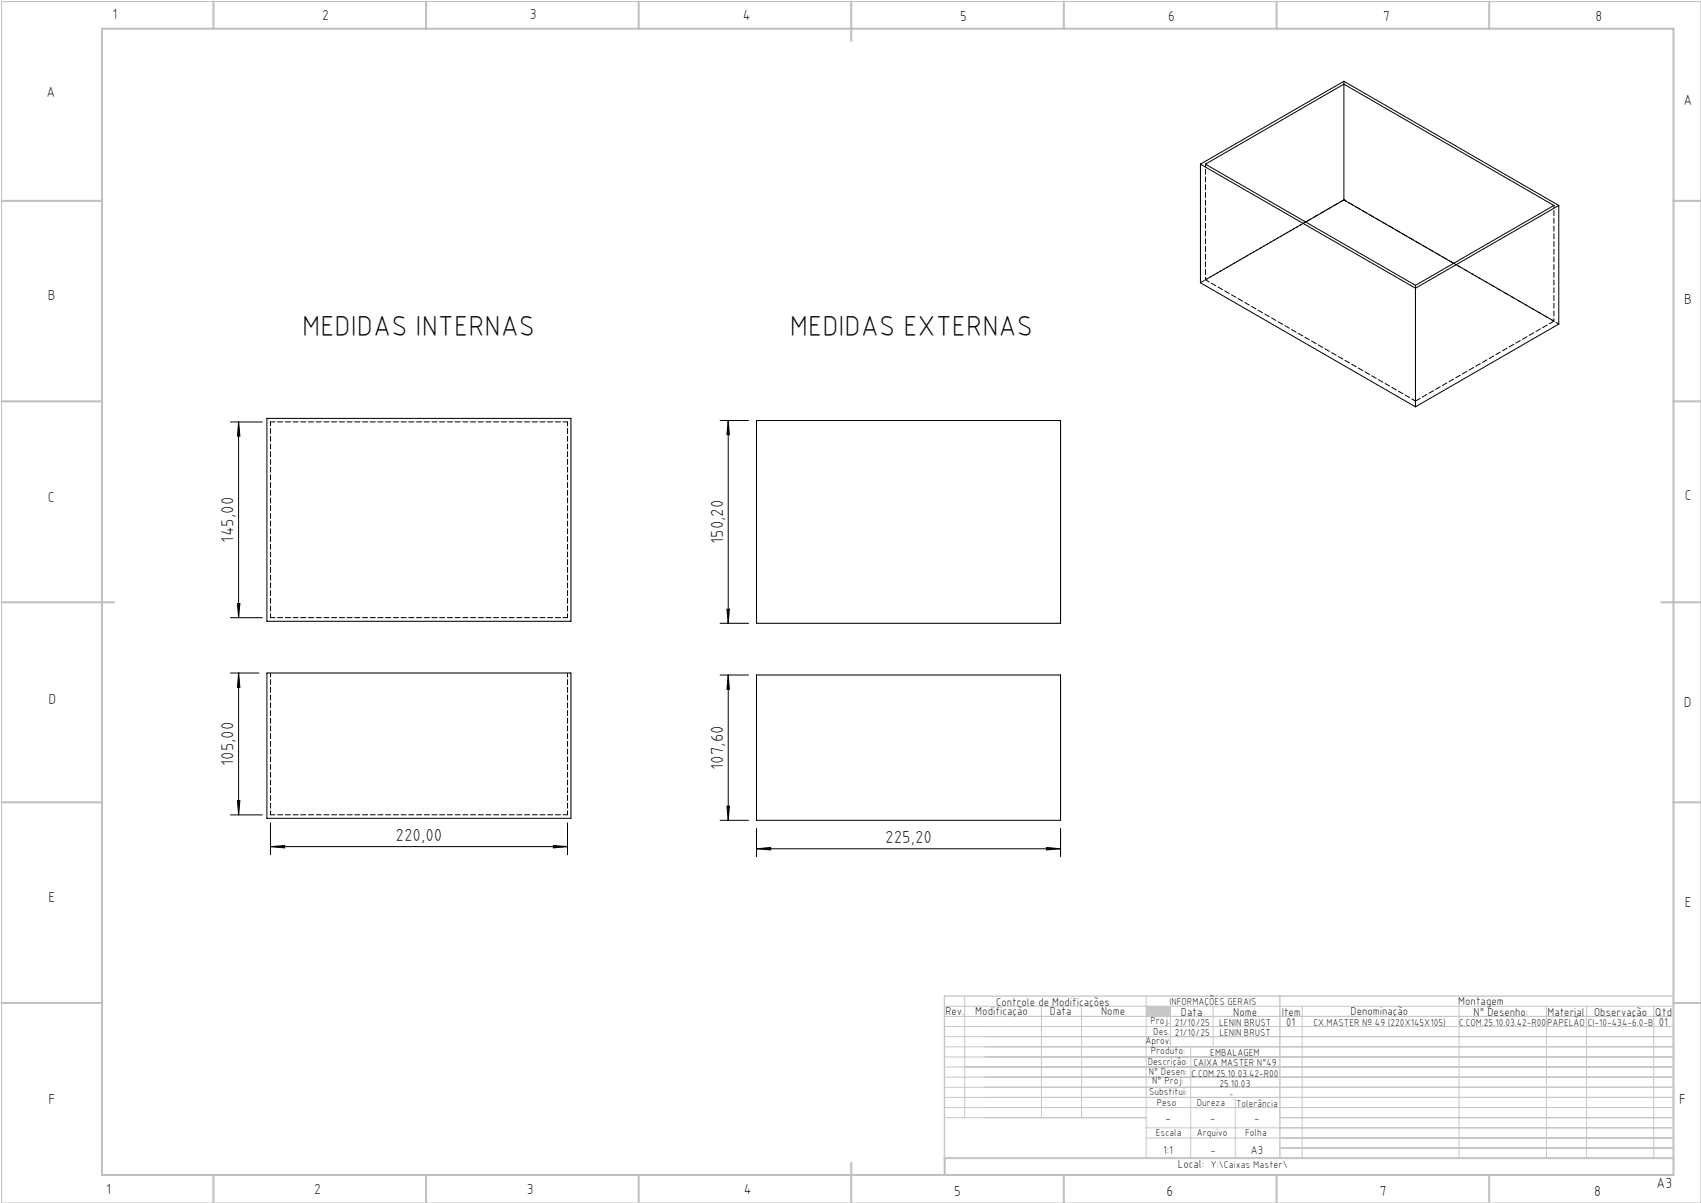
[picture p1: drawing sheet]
<svg xmlns="http://www.w3.org/2000/svg" width="420mm" height="297mm" viewBox="0 0 420 297" stroke-linecap="round" stroke-linejoin="round" font-family="sans-serif">
<path d="M.4 .4h419.6v296.6h-419.6z" fill="none" stroke="#c0c0c0" stroke-width=".25"/>
<g fill="none" stroke="#c0c0c0" stroke-width=".5">
<path d="M25.2 7.1h388v283h-388zM52.7 .4v6.7M105.2 .4v6.7M157.7 .4v6.7M210.2 .4v9.7M262.7 .4v6.7M315.2 .4v6.7M367.7 .4v6.7M.4 49.6h24.8M413.2 49.6h6.8M.4 99.1h24.8M413.2 99.1h6.8"/>
<path d="M.4 148.7h27.8M410.2 148.7h9.8M.4 198.1h24.8M413.2 198.1h6.8M.4 247.6h24.8M413.2 247.6h6.8M52.7 290.1v6.9M105.2 290.1v6.9M157.7 290.1v6.9M210.2 287.1v9.9M262.7 290.1v6.9M315.2 290.1v6.9"/>
<path d="M367.7 290.1v6.9M413.2 285.9h-179.9v4.2"/>
</g>
<g fill="none" stroke="#c3c8d2" stroke-width=".25">
<path d="M233.2 250.9h180M233.2 248.4h180M233.2 253.4h180M233.2 255.9h180M233.2 258.4h180M238.2 245.9v30M257.1 248.4v27.5M267.1 248.4v27.5M283 245.9v40M289 248.4v10M294 258.4v27.5M299.5 248.4v10"/>
<path d="M321.5 248.4v37.5M360.3 248.4v37.5M381.8 248.4v37.5M391.8 248.4v37.5M408.3 248.4v37.5M233.2 260.9h180M233.2 263.4h180M233.2 265.9h180M233.2 268.4h180M233.2 270.9h180M233.2 273.4h180M233.2 275.9h49.8"/>
<path d="M283 278.4h130.2M305 270.9v15M316 275.9h97.2M283 280.9h130.2M316 283.4h97.2"/>
</g>
<path d="M233.2 245.9h180v40h-180zM316 245.9v40" fill="none" stroke="#c3c8d2" stroke-width=".35"/>
<path d="M283 248.4h6v2.5h-6z" fill-rule="evenodd" fill="#c3c8d2"/>
<g fill="none" stroke="#000" stroke-width=".25">
<path d="M331.8 20.8v28.6M296.4 40.5v29.3l53.1 30.6M296.4 40.5l53.1 30.7M296.4 40.5l35.4-20.4 53.1 30.6M297.6 40.5l34.2-19.7 51.9 29.9-34.2 19.7zM331.8 49.4l27.1 15.6M331.8 49.4l-9.4 5.4M384.9 50.7l-35.4 20.5M384.9 50.7v29.3l-35.4 20.4M349.5 71.2v29.2M56.9 104.2h7.9M58.9 104.2l.3 3.5h-.6z"/>
<path d="M58.9 104.2v48.3M65.9 103.3h75.1v50.1h-75.1zM177.8 103.8h7M179.8 103.8l.3 3.5h-.6zM179.8 103.8v50.1M186.8 103.8h75.1v50.1h-75.1zM56.9 152.5h7.9M58.6 149h.6l-.3 3.5zM177.8 153.9h7M179.5 150.4h.6l-.3 3.5zM56.9 166.2h7M58.9 166.2v35"/>
<path d="M58.9 166.2l.3 3.5h-.6zM65.9 166.2h75.1v35.8h-75.1zM177.8 166.6h7M179.8 166.6v35.9M179.8 166.6l.3 3.6h-.6zM186.8 166.6h75.1v35.9h-75.1zM58.6 197.7h.6l-.3 3.5zM179.5 199h.6l-.3 3.5zM56.9 201.2h7.9M66.8 209l3.5-.3v.6zM66.8 203.2v7.8M66.8 209h73.3"/>
<path d="M136.6 208.7l3.5 .3-3.5 .3zM140.1 203.2v7.8M177.8 202.5h7M186.8 209.5l3.5-.3v.6zM186.8 204.5v7M186.8 209.5h75.1M258.4 209.2l3.5 .3-3.5 .3zM261.9 204.5v7"/>
</g>
<g fill="#000">
<path d="M58.6 149h.6l-.3 3.5zM58.9 104.2l.3 3.5h-.6zM179.5 150.4h.6l-.3 3.5zM179.8 103.8l.3 3.5h-.6z"/>
<path d="M58.9 166.2l.3 3.5h-.6zM58.6 197.7h.6l-.3 3.5zM179.8 166.6l.3 3.6h-.6zM179.5 199h.6l-.3 3.5z"/>
<path d="M66.8 209l3.5-.3v.6zM136.6 208.7l3.5 .3-3.5 .3zM186.8 209.5l3.5-.3v.6zM258.4 209.2l3.5 .3-3.5 .3z"/>
</g>
<path d="M140.1 104.2v48.3M66.8 152.5v-48.3M66.8 166.2v35M140.1 166.2v35" fill="none" stroke="#000" stroke-width=".25" stroke-dasharray="1.3 .6" stroke-dashoffset=".3"/>
<path d="M331.8 49.3l-35.4 20.5M297.7 69.1l51.8 29.9M66.8 104.2h73.3M140.1 152.5h-73.3M66.8 201.2h73.3" fill="none" stroke="#000" stroke-width=".25" stroke-dasharray="1.3 .6" stroke-dashoffset=".2"/>
<path d="M331.8 20.1v.7M349.5 70.4v.7" fill="none" stroke="#000" stroke-width=".25" stroke-dasharray="1.3 .6" stroke-dashoffset=".4"/>
<path d="M297.7 40.5v28.6M322.4 54.8l-24.7 14.3M383.7 50.7v28.6M383.7 79.3l-24.8-14.3" fill="none" stroke="#000" stroke-width=".25" stroke-dasharray="1.3 .6" stroke-dashoffset=".6"/>
<path d="M331.8 49.3h.1M349.5 99l34.2-19.7" fill="none" stroke="#000" stroke-width=".25" stroke-dasharray="1.3 .6"/>
<path d="M384.9 80l-53.1-30.7" fill="none" stroke="#000" stroke-width=".25" stroke-dasharray="1.3 .6" stroke-dashoffset=".5"/>
<g font-size="7.1">
<text x="74.6" y="82.9">MEDIDAS INTERNAS</text>
<text x="195" y="82.9">MEDIDAS EXTERNAS</text>
</g>
<g font-size="4.3">
<text x="57.6" y="133.9" transform="rotate(-90 57.6 133.9)">145,00</text>
<text x="178.5" y="134.3" transform="rotate(-90 178.5 134.3)">150,20</text>
<text x="57.6" y="189.1" transform="rotate(-90 57.6 189.1)">105,00</text>
<text x="178.5" y="190.1" transform="rotate(-90 178.5 190.1)">107,60</text>
<text x="97.7" y="207.7">220,00</text>
<text x="218.6" y="208.2">225,20</text>
</g>
<g font-size="3.6">
<text x="27.8" y="4.8">1</text>
<text x="79.5" y="4.9">2</text>
<text x="130.8" y="4.8">3</text>
<text x="183.4" y="4.9">4</text>
<text x="237.1" y="5.1">5</text>
<text x="288.4" y="5.2">6</text>
<text x="341.5" y="5.1">7</text>
<text x="394" y="5.2">8</text>
<text x="11.5" y="24">A</text>
<text x="415.7" y="25.8">A</text>
<text x="11.8" y="74.1">B</text>
<text x="415.8" y="75.1">B</text>
<text x="11.8" y="124">C</text>
<text x="416" y="123.5">C</text>
<text x="12" y="173.7">D</text>
<text x="415.8" y="174.7">D</text>
<text x="12" y="222.6">E</text>
<text x="416" y="223.9">E</text>
<text x="12" y="272.6">F</text>
<text x="414.6" y="272.6">F</text>
<text x="409" y="293.3">A3</text>
<text x="26.2" y="294.8">1</text>
<text x="77.6" y="294.8">2</text>
<text x="130.1" y="294.8">3</text>
<text x="183.7" y="294.7">4</text>
<text x="235.6" y="295.2">5</text>
<text x="288" y="295.2">6</text>
<text x="340.7" y="295.2">7</text>
<text x="393.6" y="295.2">8</text>
</g>
<g font-size="2.9">
<text x="240.8" y="250.6">Modificação</text>
<text x="259.2" y="250.6">Data</text>
<text x="271.9" y="250.6">Nome</text>
<text x="290.9" y="288.4">Local:</text>
</g>
<g font-size="2.8">
<text x="233.4" y="250.6">Rev.</text>
<text x="246" y="248.4">Controle de Modificações</text>
<text x="291.6" y="250.8">Data</text>
<text x="304.5" y="250.8">Nome</text>
<text x="316.5" y="250.9">Item</text>
<text x="333.5" y="250.5">Denominação</text>
<text x="360.1" y="248.2">Montagem</text>
<text x="363.9" y="250.8">N° Desenho:</text>
<text x="382.1" y="250.8">Material</text>
<text x="393.6" y="250.8">Observação</text>
<text x="408.7" y="250.9">Qtd</text>
<text x="317.6" y="253.3">01</text>
<text x="409.6" y="253.3">01</text>
<text x="287.7" y="276.9">-</text>
<text x="298.8" y="276.9">-</text>
<text x="309.7" y="276.9">-</text>
<text x="287.2" y="284.8">1:1</text>
<text x="298.9" y="284.8">-</text>
<text x="308.8" y="284.8">A3</text>
</g>
<g font-size="2.5">
<text x="288.7" y="248.2">INFORMAÇÕES GERAIS</text>
<text x="282.8" y="257.8">Aprov.</text>
<text x="284.1" y="252.9">Proj.</text>
<text x="284.8" y="255.4">Des.</text>
<text x="290.1" y="255.8">21/10/25</text>
<text x="290.1" y="253.3">21/10/25</text>
<text x="301" y="253.3">LENIN BRUST</text>
<text x="301.1" y="255.8">LENIN BRUST</text>
<text x="324.3" y="253.3">CX.MASTER Nº 49 (220X145X105)</text>
<text x="360.3" y="253.3">C.COM.25.10.03.42-R00</text>
<text x="382" y="253.3">PAPELÃO</text>
<text x="392" y="253.3">CI-10-434-6.0-B</text>
<text x="283.4" y="262.9">Descrição:</text>
<text x="284.2" y="260.3">Produto:</text>
<text x="294.7" y="263.3">CAIXA MASTER N°49</text>
<text x="298.8" y="260.7">EMBALAGEM</text>
<text x="283.7" y="265.4">N° Desen:</text>
<text x="284.5" y="267.7">N° Proj:</text>
<text x="294.2" y="265.9">C.COM.25.10.03.42-R00</text>
<text x="301.1" y="268.3">25.10.03</text>
<text x="283.7" y="270.4">Substitui:</text>
<text x="285.6" y="273">Peso</text>
<text x="295.5" y="273">Dureza</text>
<text x="305.2" y="273.3">Tolerância</text>
<text x="285.4" y="280.4">Escala</text>
<text x="295.5" y="280.4">Arquivo</text>
<text x="307.5" y="280.4">Folha</text>
<text x="298.9" y="288.4">Y:\Caixas Master\</text>
</g>
<text font-size="2.1" x="303.5" y="270.9">-</text>
</svg>
